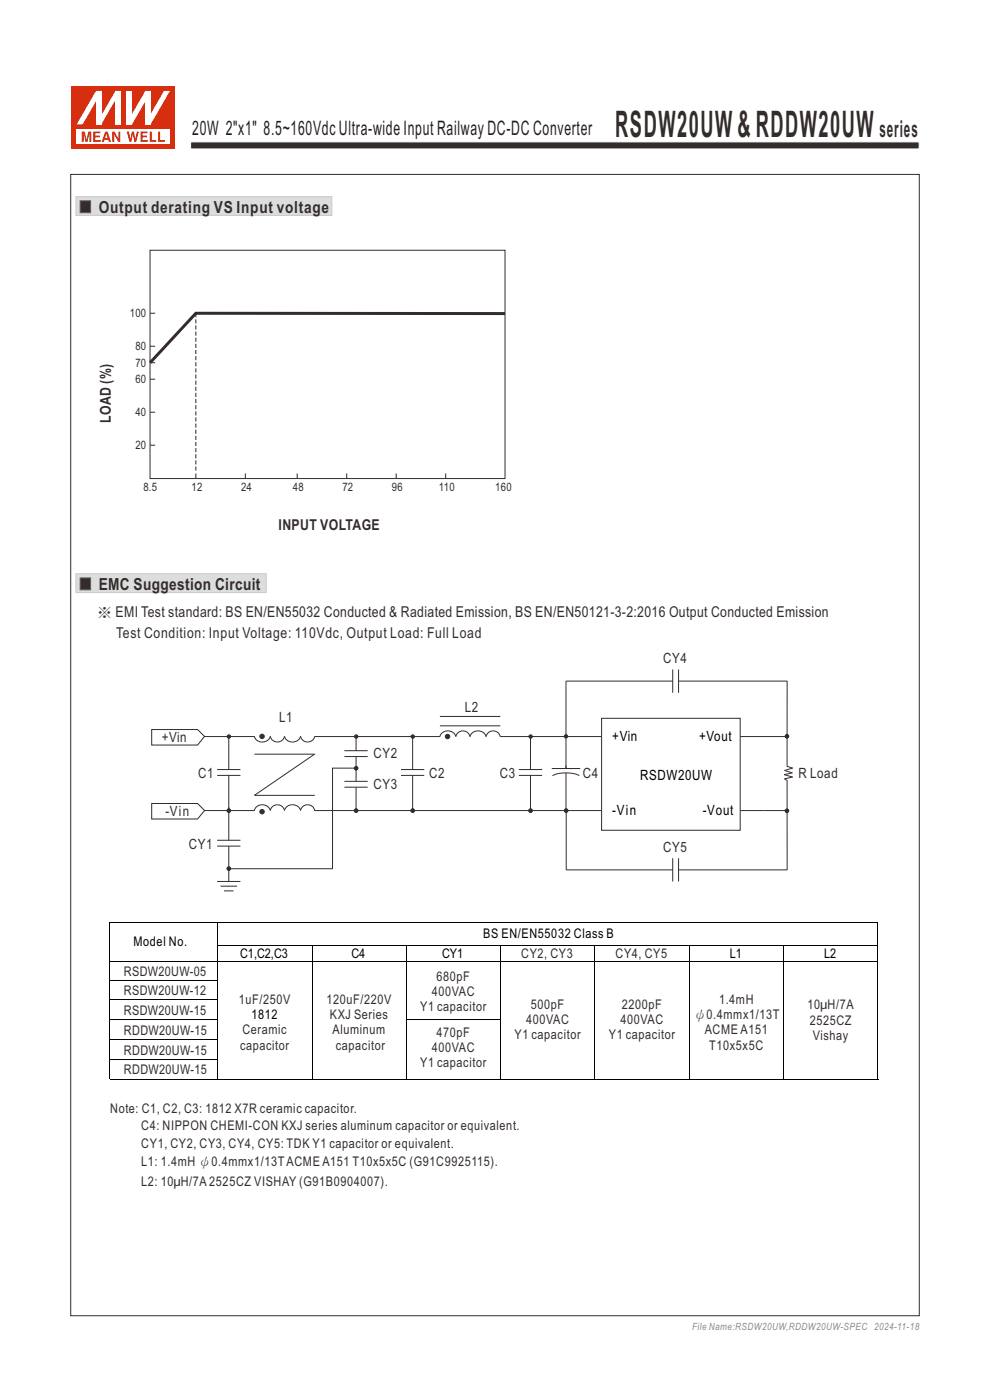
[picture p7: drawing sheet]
<svg xmlns="http://www.w3.org/2000/svg" width="210mm" height="297mm" viewBox="0 0 210 297" stroke-linecap="round" stroke-linejoin="round" font-family="sans-serif">
<path d="M40.4 30.1h154.6v1.5h-154.6z" fill-rule="evenodd" fill="#332c2b" stroke="#fefefe" stroke-width=".21"/>
<path d="M15.2 18.4h22v13.2h-22z" fill-rule="evenodd" fill="#d62e0f"/>
<path d="M16.3 27.4h19.8v3.1h-19.8z" fill-rule="evenodd" fill="#fefefe"/>
<g fill="#d62e0f">
<path d="M26.9 27.9h.4l.4 1.6 .3-1.6h.4l.3 1.6 .3-1.6h.5l-.6 2.2h-.4l-.3-1.7-.3 1.7h-.4z" fill-rule="evenodd"/>
<path d="M29.8 27.9h1.5v.4h-1.1v.5h1v.3h-1v.6h1.1v.4h-1.5z" fill-rule="evenodd"/>
<path d="M31.7 27.9h.5v1.8h1v.4h-1.5z" fill-rule="evenodd"/>
<path d="M33.5 27.9h.5v1.8h1v.4h-1.5z" fill-rule="evenodd"/>
<path d="M17.3 27.9h.7l.4 1.7 .3-1.7h.7v2.2h-.4v-1.8l-.4 1.8h-.5l-.4-1.8v1.8h-.4z" fill-rule="evenodd"/>
<path d="M19.8 27.9h1.5v.4h-1.1v.5h1v.3h-1v.6h1.2v.4h-1.6z" fill-rule="evenodd"/>
<path d="M22.6 28.4l.2 .9h-.5zM22.3 27.9l-.7 2.2h.4l.2-.4h.7l.2 .4h.5l-.8-2.2z" fill-rule="evenodd"/>
<path d="M23.8 27.9h.5l.8 1.5v-1.5h.4v2.2h-.4l-.9-1.6v1.6h-.4z" fill-rule="evenodd"/>
</g>
<g fill="#fff">
<path d="M24.5 19.3h1.1v7.1h-1.1z" fill-rule="evenodd"/>
<path d="M24.5 19.3h1.1l-4.1 7.1h-1.1z" fill-rule="evenodd"/>
<path d="M20.4 19.3h1.1v7.1h-1.1z" fill-rule="evenodd"/>
<path d="M20.4 19.3h1.1v.3l-4 6.8h-1.2z" fill-rule="evenodd"/>
<path d="M30.8 19.3h1.1v7.1h-1.1z" fill-rule="evenodd"/>
<path d="M34.8 19.3h1.3l-4.2 7.1h-1v-.3z" fill-rule="evenodd"/>
<path d="M26.9 19.3h1.1v7.1h-1.1z" fill-rule="evenodd"/>
<path d="M30.8 19.3h1.1v.2l-3.9 6.9h-1.1v-.3z" fill-rule="evenodd"/>
</g>
<g fill="none" stroke="#000" stroke-width=".21">
<path d="M23.3 195.6v4.8M23.4 195.7h162.8v33.3M46.2 195.7v4.7M23.3 200.6v3.2M23.3 204v25M23.4 203.9h162.9M23.4 207.9h22.7M23.4 212.1h22.7M23.4 216.3h22.7M46.2 200.6v28.4M46.3 200.5h139.9M66.2 200.6v28.4"/>
<path d="M86.2 216.3h20M86.2 200.6v28.4M106.2 200.6v28.4M126.2 200.6v28.4M146.2 200.6v28.4M166.2 200.6v28.4M23.4 228.9h22.7M23.4 220.5h22.7M23.4 224.7h22.7M46.2 228.9h140.1"/>
</g>
<path d="M23.3 200.4l.1 .2zM23.3 203.8l.1 .2zM46.1 200.4l.2 .2zM46.1 212.1l.2 .1zM46.1 216.1l.2 .1z" fill="#000"/>
<path d="M166.3 164.3l1.9 .6M166.9 162.6l1.3 .3-1.8 .6 1.7 .5-1.7 .3M168.1 164.8l-1.7 .4 .5 .4" fill="none" stroke="#332c2b" stroke-width=".21"/>
<path d="M16.1 121.7h40.4v4h-40.4z" fill-rule="evenodd" fill="#dcdddd" stroke="#c9caca" stroke-width=".21"/>
<path d="M17 122.6h2.2v2.5h-2.2z" fill-rule="evenodd" fill="#332c2b" stroke="#5f5d5d" stroke-width=".21"/>
<g fill="none" stroke="#332c2b" stroke-width=".21">
<path d="M32.2 154.8h9.7l1.5 1.4-1.5 1.9h-9.7zM43.4 156.3h10.6M48.5 156.3v7M54 156.2a1.77 1.77 0 0 0 1.6 1.2 1.77 1.77 0 0 0 1.7-1.2M54 160h12.8M57.4 156.2a1.52 1.52 0 0 0 1.4 1.2 1.52 1.52 0 0 0 1.5-1.2 1.8 1.8 0 0 0 1.7 1.2 1.8 1.8 0 0 0 1.7-1.2 1.54 1.54 0 0 0 1.5 1.2 1.54 1.54 0 0 0 1.5-1.2M66.7 160l-12.7 8.7h12.8M66.8 156.3h26.5M73.1 159.3h4.9M75.5 156.3v3M87.5 156.3v7M93.3 156.3a1.77 1.77 0 0 1 1.7-1.2 1.77 1.77 0 0 1 1.7 1.2"/>
<path d="M93.3 154h12.8M93.3 152h12.8M96.7 156.3a1.52 1.52 0 0 1 1.5-1.2 1.52 1.52 0 0 1 1.5 1.2 1.8 1.8 0 0 1 1.7-1.2 1.8 1.8 0 0 1 1.7 1.2 1.54 1.54 0 0 1 1.5-1.2 1.54 1.54 0 0 1 1.5 1.2M106.1 156.3h21.5M112.5 156.3v7M120.1 144.5v18.5M120.1 144.5h22.6M127.6 152.4h29.4v23.7h-29.4zM142.7 142v5M143.9 144.5h23.1M143.9 142v5M157 156.3h10"/>
<path d="M167 144.4v18.2M32.2 170.5h9.7l1.5 1.4-1.5 1.8h-9.7zM43.4 172h10.6M46.1 163.3h4.9M46.1 178.3h4.9M46.1 164.5h4.9M46.1 179.5h4.9M48.5 164.5v13.8M48.5 179.5v7.5M54 171.9a1.77 1.77 0 0 1 1.6-1.2 1.77 1.77 0 0 1 1.7 1.2M57.4 171.9a1.52 1.52 0 0 1 1.4-1.2 1.52 1.52 0 0 1 1.5 1.2 1.8 1.8 0 0 1 1.7-1.2 1.8 1.8 0 0 1 1.7 1.2 1.54 1.54 0 0 1 1.5-1.2 1.54 1.54 0 0 1 1.5 1.2M66.7 172h60.9"/>
<path d="M70.5 163h4.9M70.5 162.9v21.5M73.1 165.8h4.9M73.1 160.5h4.9M73.1 167h4.9M75.5 160.5v5.3M75.5 167v5M85.1 163.3h4.9M85.1 164.5h4.9M87.5 164.5v7.5M110.1 163.3h4.9M110.1 164.5h4.9"/>
<path d="M112.5 164.5v7.5M117 163h6.1M120.1 164v7.7M120.1 172v12.5M122.9 164.6a6.9 6.9 0 0 0-5.7 0M157 172h10M167 165.5v19h-23.1M46.1 187h4.9M46.8 188h3.5M47.5 189h2M48.5 184.3h22.1M120.1 184.5h22.6"/>
<path d="M142.7 182.1v4.9M143.9 182.1v4.9"/>
</g>
<g fill="#332c2b" stroke="#332c2b" stroke-width=".21">
<circle cx="120.1" cy="172" r=".36"/>
<circle cx="166.9" cy="156.2" r=".36"/>
<circle cx="166.9" cy="172" r=".36"/>
<circle cx="48.5" cy="172" r=".36"/>
<circle cx="48.5" cy="184.3" r=".36"/>
<circle cx="87.5" cy="172" r=".36"/>
<circle cx="112.5" cy="172" r=".36"/>
<circle cx="75.5" cy="172" r=".36"/>
<circle cx="75.5" cy="163" r=".36"/>
<circle cx="48.6" cy="156.3" r=".36"/>
<circle cx="87.6" cy="156.3" r=".36"/>
<circle cx="112.6" cy="156.3" r=".36"/>
<circle cx="75.6" cy="156.3" r=".36"/>
<circle cx="55.6" cy="172.2" r=".47"/>
<circle cx="55.6" cy="156.2" r=".47"/>
<circle cx="94.9" cy="156.2" r=".47"/>
<circle cx="120.1" cy="156.2" r=".36"/>
</g>
<path d="M16.1 41.7h54.3v4h-54.3z" fill-rule="evenodd" fill="#dcdddd" stroke="#c9caca" stroke-width=".21"/>
<path d="M17 42.6h2.2v2.5h-2.2z" fill-rule="evenodd" fill="#332c2b" stroke="#5f5d5d" stroke-width=".21"/>
<g fill="none" stroke="#332c2b" stroke-width=".21">
<path d="M31.8 53.1h75.3v48.4h-75.3zM31.8 77h1.1M31.8 73.5h1.1M31.8 66.5h1.1M106 66.5h1.1M31.8 80.5h1.1M31.8 87.5h1.1M31.8 94.5h1.1M41.5 100.4v1.1M52 100.4v1.1M63 100.4v1.1M73.5 100.4v1.1"/>
<path d="M84 100.4v1.1M94.5 100.4v1.1"/>
</g>
<path d="M41.5 99.8v-33.3" fill="none" stroke="#332c2b" stroke-width=".21" stroke-dasharray=".9 .4" stroke-linecap="butt"/>
<path d="M107.1 66.5h-65.6l-9.7 10.5" fill="none" stroke="#332c2b" stroke-width=".63" stroke-linecap="butt"/>
<path d="M15 37h180v242.1h-180z" fill="none" stroke="#332c2b" stroke-width=".21"/>
<text font-size="7.8" fill="#332c2b" x="130.5" y="29">RSDW20UW &amp; RDDW20UW</text>
<text font-size="4.9" fill="#332c2b" x="186.5" y="29">series</text>
<text font-size="4.2" fill="#231f20" x="40.8" y="28.6">20W 2&quot;x1&quot; 8.5~160Vdc Ultra-wide Input Railway DC-DC Converter</text>
<g font-size="3.5" fill="#332c2b">
<text x="20.9" y="45.1">Output derating VS Input voltage</text>
<text x="20.9" y="125.1">EMC Suggestion Circuit</text>
</g>
<g font-size="3.2" fill="#332c2b">
<text x="23.5" y="89.7" transform="rotate(-90 23.5 89.7)">LOAD (%)</text>
<text x="59.1" y="112.4">INPUT VOLTAGE</text>
<text x="20.6" y="130.9">※ EMI Test standard: BS EN/EN55032 Conducted &amp; Radiated Emission, BS EN/EN50121-3-2:2016 Output Conducted Emission</text>
<text x="24.6" y="135.4">Test Condition: Input Voltage: 110Vdc, Output Load: Full Load</text>
</g>
<g font-size="3" fill="#332c2b">
<text x="140.7" y="140.7">CY4</text>
<text x="59.2" y="153.3">L1</text>
<text x="98.6" y="151">L2</text>
<text x="34.3" y="157.3">+Vin</text>
<text x="79.2" y="160.8">CY2</text>
<text x="42" y="165">C1</text>
<text x="79.2" y="167.3">CY3</text>
<text x="91" y="165">C2</text>
<text x="106" y="165">C3</text>
<text x="123.6" y="165">C4</text>
<text x="169.4" y="165">R Load</text>
<text x="35.1" y="173">-Vin</text>
<text x="40" y="180">CY1</text>
<text x="140.7" y="180.7">CY5</text>
</g>
<g font-size="3">
<text x="129.9" y="157.2">+Vin</text>
<text x="148.3" y="157.2">+Vout</text>
<text x="135.8" y="165.6">RSDW20UW</text>
<text x="129.9" y="172.9">-Vin</text>
<text x="149.1" y="172.9">-Vout</text>
</g>
<g font-size="2.8">
<text x="28.3" y="200.7">Model No.</text>
<text x="50.9" y="203.2">C1,C2,C3</text>
<text x="74.5" y="203.2">C4</text>
<text x="93.8" y="203.2">CY1</text>
<text x="102.5" y="199.1">BS EN/EN55032 Class B</text>
<text x="154.8" y="203.2">L1</text>
<text x="174.8" y="203.2">L2</text>
<text x="53.4" y="216.3">1812</text>
</g>
<g font-size="2.8" fill="#332c2b">
<text x="110.6" y="203.2">CY2, CY3</text>
<text x="130.6" y="203.2">CY4, CY5</text>
<text x="26.3" y="207">RSDW20UW-05</text>
<text x="92.6" y="208.1">680pF</text>
<text x="26.3" y="211.1">RSDW20UW-12</text>
<text x="26.3" y="215.3">RSDW20UW-15</text>
<text x="50.7" y="213.1">1uF/250V</text>
<text x="69.3" y="213.1">120uF/220V</text>
<text x="89.1" y="214.4">Y1 capacitor</text>
<text x="91.6" y="211.3">400VAC</text>
<text x="112.6" y="214.1">500pF</text>
<text x="131.9" y="214.1">2200pF</text>
<text x="152.5" y="213.1">1.4mH</text>
<text x="171.3" y="214.1">10μH/7A</text>
<text x="26.3" y="219.5">RDDW20UW-15</text>
<text x="51.4" y="219.4">Ceramic</text>
<text x="70" y="216.3">KXJ Series</text>
<text x="70.5" y="219.4">Aluminum</text>
<text x="92.6" y="220.1">470pF</text>
<text x="109.1" y="220.4">Y1 capacitor</text>
<text x="111.6" y="217.3">400VAC</text>
<text x="129.2" y="220.4">Y1 capacitor</text>
<text x="131.6" y="217.3">400VAC</text>
<text x="147.1" y="216.3">ψ0.4mmx1/13T</text>
<text x="149.5" y="219.4">ACME A151</text>
<text x="171.8" y="217.4">2525CZ</text>
<text x="172.4" y="220.6">Vishay</text>
<text x="26.3" y="223.7">RDDW20UW-15</text>
<text x="26.3" y="227.9">RDDW20UW-15</text>
<text x="50.9" y="222.6">capacitor</text>
<text x="71.2" y="222.6">capacitor</text>
<text x="89.1" y="226.4">Y1 capacitor</text>
<text x="91.6" y="223.3">400VAC</text>
<text x="150.5" y="222.6">T10x5x5C</text>
<text x="23.4" y="236.1">Note: C1, C2, C3: 1812 X7R ceramic capacitor.</text>
<text x="30" y="239.6">C4: NIPPON CHEMI-CON KXJ series aluminum capacitor or equivalent.</text>
<text x="30" y="243.5">CY1, CY2, CY3, CY4, CY5: TDK Y1 capacitor or equivalent.</text>
<text x="30" y="251.6">L2: 10μH/7A 2525CZ VISHAY (G91B0904007).</text>
<text x="30" y="247.3">L1: 1.4mH ψ0.4mmx1/13TACME A151 T10x5x5C (G91C9925115).</text>
</g>
<g font-size="2.5" fill="#332c2b">
<text x="27.5" y="67.3">100</text>
<text x="28.7" y="77.8">70</text>
<text x="28.7" y="74.3">80</text>
<text x="28.7" y="81.3">60</text>
<text x="28.7" y="88.3">40</text>
<text x="28.7" y="95.3">20</text>
<text x="30.4" y="104.2">8.5</text>
<text x="40.6" y="104.2">12</text>
<text x="51.1" y="104.2">24</text>
<text x="62.1" y="104.2">48</text>
<text x="72.6" y="104.2">72</text>
<text x="83.1" y="104.2">96</text>
<text x="93.1" y="104.2">110</text>
<text x="105" y="104.2">160</text>
</g>
<text font-size="2.1" fill="#8b8b8c" x="146.8" y="282.1">File Name:RSDW20UW,RDDW20UW-SPEC 2024-11-18</text>
</svg>
